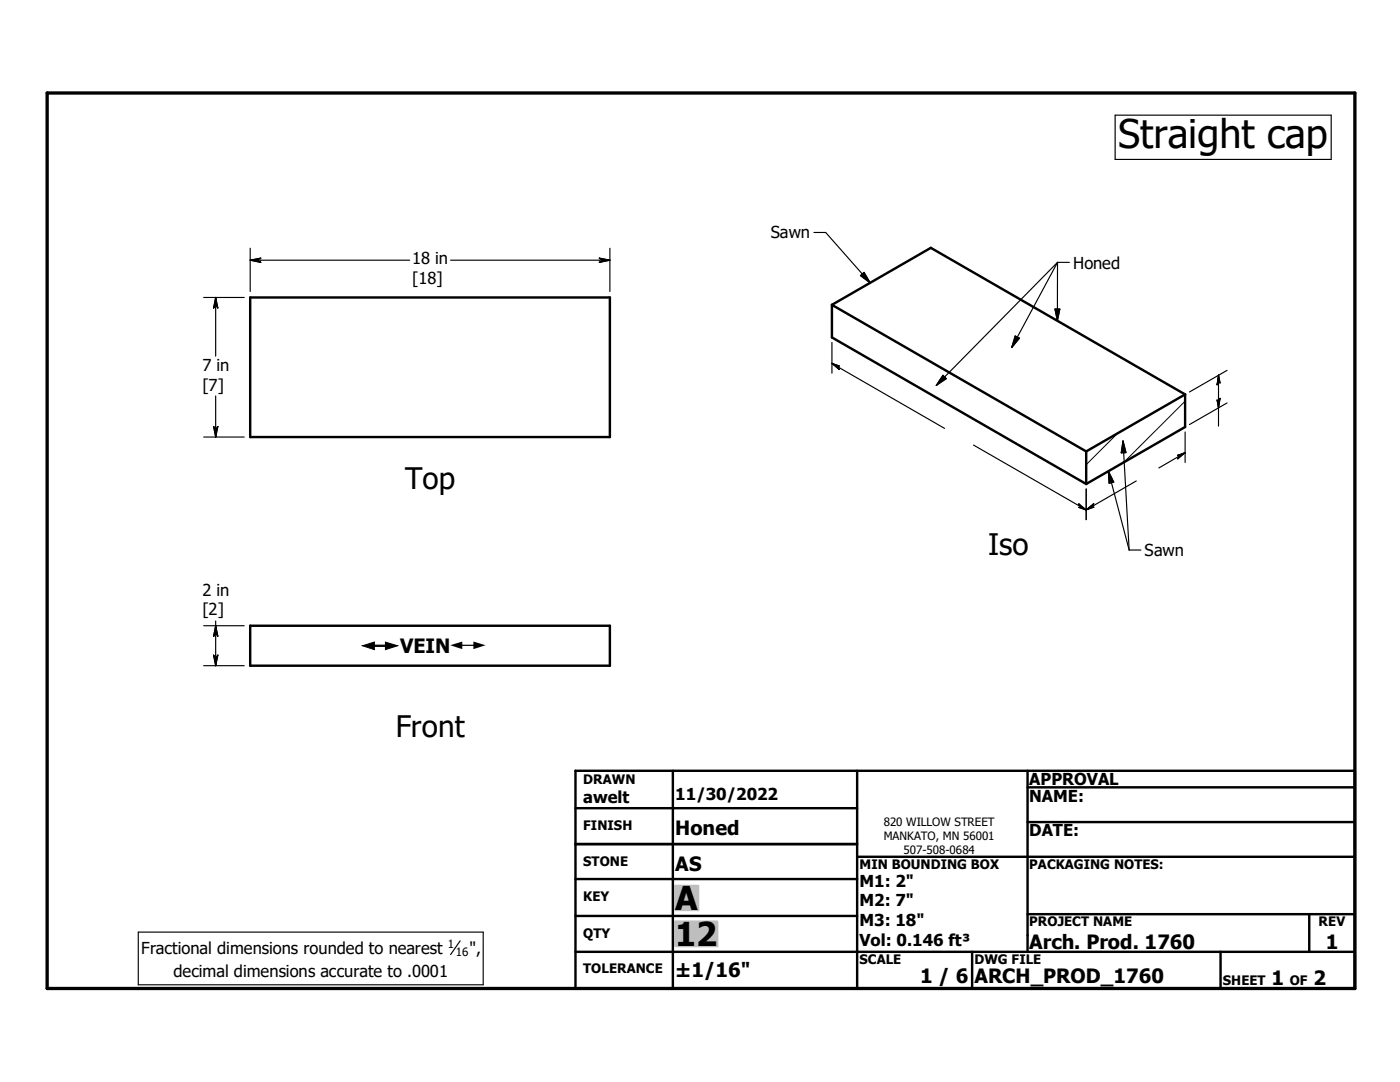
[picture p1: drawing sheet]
<svg xmlns="http://www.w3.org/2000/svg" width="279mm" height="216mm" viewBox="0 0 279 216" stroke-linecap="round" stroke-linejoin="round" font-family="sans-serif">
<g fill="none" stroke="#000" stroke-width=".48">
<path d="M49.9 59.4h71.8v27.8h-71.8zM166 60.8v6.5l50.8 29.3M166 60.8l50.8 29.3M166 60.8l19.8-11.3 50.7 29.2M236.5 78.7v6.5l-19.7 11.4M236.5 78.7l-19.7 11.4M216.8 90.1v6.5M49.9 124.9h71.8v7.9h-71.8zM114.8 153.8h155.6v43.4h-155.6zM134.3 153.8v43.4M171.1 153.8v43.4M205.1 157.1h65.3"/>
<path d="M205.1 153.8v36.1M114.8 175.4h56.3M114.8 161.3h56.3M114.8 168.4h56.3M171.1 171h99.3M205.1 164h65.3M114.8 182.8h56.3M114.8 189.9h155.6M194 189.9v7.3M205.1 182.4h65.3M243.6 189.9v7.3M261.3 182.4v7.5"/>
</g>
<path d="M223 86.5l-6.2 6.2M236.5 80l-12.2 12.2" fill="none" stroke="#000" stroke-width=".2"/>
<path d="M9.4 18.6h261v178.6h-261z" fill="none" stroke="#000" stroke-width=".66"/>
<g fill="#c0c0c0" stroke="#c0c0c0" stroke-width=".48">
<path d="M134.8 183.9h8.3v4.9z"/>
<path d="M134.8 183.9l8.3 4.9h-8.3z"/>
<path d="M134.8 176.8h4.5v4.8z"/>
<path d="M134.8 176.8l4.5 4.8h-4.5z"/>
</g>
<g fill="none" stroke="#000" stroke-width=".23">
<path d="M222.5 23h43.2v8.8h-43.2zM40.6 59.4h8.1M43 59.4v11.7M43 59.4l.5 2.1-.5-.8M43 59.4l-.4 2.1 .4-.8M49.9 51.9h31.9M49.9 51.9l2.1-.4-.7 .4M49.9 51.9l2.1 .5-.7-.5M49.9 49.5v8.7M51.3 51.9h.1M89.9 51.9h31.8M120.3 51.9h.1"/>
<path d="M120.3 51.9l-.7 .5 2.1-.5M120.3 51.9l-.7-.4 2.1 .4M121.7 49.5v8.7M162.4 46.4h2.4l8.9 10M171.7 55l.7-.6 1.3 2zM211.1 52.4l-24.2 24.5M211.1 52.4l-9.2 16.9M211.1 52.4l-.1 11.6M211.1 52.4h2.3M43 60.7h.1M43 79v8.2M166 72.5l22.5 13"/>
<path d="M166 72.5l1.5 .5-.5 .1M166 72.5l1.5 1.2-.5-.6M166 68.3v6.2M167 73.1h.1M188.2 74.9l.6 .7-1.9 1.3zM202.6 67.1l.8 .4-1.5 1.8zM210.5 61.7h1l-.5 2.3zM242.9 79.8l.3 .5 .3-.8-.3 1.9zM243.2 76h.1M243.2 74.9v10.1M243.2 74.9l.3 1.5-.3-.4M243.2 74.9l-.3 1.9 .3-.8"/>
<path d="M244.9 73.9l-7.5 4.3M40.6 87.2h8.1M43 85.8h.1M43 85.8l-.4-.7 .4 2.1M43 85.8l.5-.7-.5 2.1M194.3 88.8l22.5 13M216.8 97.6v6.1M221.2 94l4.1 15.8M221.2 94l1.1 2.2-.9 .2zM224.1 88l1.2 21.8M224.1 88l.6 2.3-.9 .1zM226.8 96l-10 5.7"/>
<path d="M235.5 90.9h.1M236.5 90.3l-5.2 3.1M236.5 90.3l-1.5 1.3 .5-.7M236.5 90.3l-1.5 .6h.5M236.5 86.2v6.1M243.2 80.3h.1M244.9 80.4l-7.5 4.3M215.8 101.2h.1M215.8 101.2h-.5l1.5 .6M215.8 101.2l-.5-.6 1.5 1.2M217.7 101.2h.1M217.7 101.2l.6-.7-1.5 1.2"/>
<path d="M217.7 101.2h.6l-1.5 .5M225.3 109.8h2.4M40.6 132.8h8.1M40.6 124.9h8.1M43 126.2h.1M43 131.5h.1M43 123.9v8.9M43 124.9l.5 2.1-.5-.8-.4 .8zM43 131.5l-.4-.8 .4 2.1M43 131.5l.5-.8-.5 2.1M27.6 186h68.8v10.5h-68.8zM91.8 187.7l-1.9 2.8"/>
</g>
<g fill="#000" stroke="#000" stroke-width=".23">
<path d="M49.9 51.9l2.1-.4-.7 .4zM49.9 51.9h1.4l.7 .5zM51.3 51.9l.7 .5zM119.6 52.4l.7-.5h1.4zM119.6 51.5l2.1 .4h-1.4zM119.6 51.5l.7 .4zM171.7 55l.7-.6 1.3 2zM43 59.4l.5 2.1-.5-.8zM43 59.4v1.3l-.4 .8zM43 60.7l-.4 .8zM166 72.5l1.5 .5-.5 .1zM166 72.5l1 .6 .5 .6z"/>
<path d="M167 73.1l.5 .6zM188.2 74.9l.6 .7-1.9 1.3zM202.6 67.1l.8 .4-1.5 1.8zM210.5 61.7h1l-.5 2.3zM243.2 74.9l.3 1.5-.3-.4zM243.2 74.9v1.1l-.3 .8zM243.2 76l-.3 .8zM42.6 85.1l.4 .7v1.4zM43.5 85.1l-.5 2.1v-1.4zM43.5 85.1l-.5 .7zM221.2 94l1.1 2.2-.9 .2zM224.1 88l.6 2.3-.9 .1z"/>
<path d="M235.5 90.9l1-.6-1.5 1.3zM235 90.9l1.5-.6-1 .6zM235 90.9h.5zM242.9 79.8l.3 .5v1.1zM243.5 79.5l-.3 1.9v-1.1zM243.5 79.5l-.3 .8zM215.3 101.2h.5l1 .6zM215.3 100.6l1.5 1.2-1-.6zM215.3 100.6l.5 .6zM216.8 101.7l1.5-1.2-.6 .7zM216.8 101.7l.9-.5h.6zM217.7 101.2h.6z"/>
<path d="M43 124.9l.5 2.1-.5-.8zM43 124.9v1.3l-.4 .8zM43 126.2l-.4 .8zM42.6 130.7l.4 .8v1.3zM43.5 130.7l-.5 2.1v-1.3zM43.5 130.7l-.5 .8z"/>
</g>
<g fill="#fff" stroke="#fff" stroke-width=".23">
<path d="M72.3 127.6h25.1v2.8z"/>
<path d="M72.3 127.6l25.1 2.8h-25.1z"/>
</g>
<text font-size="7.9" x="223.2" y="29.6">Straight cap</text>
<g font-size="6.6">
<text x="134.7" y="181.6">A</text>
<text x="134.7" y="188.8">12</text>
</g>
<g font-size="5.9">
<text x="80.9" y="97.7">Top</text>
<text x="197.2" y="110.7">Iso</text>
<text x="79" y="147.2">Front</text>
</g>
<g font-size="3.9">
<text x="79.8" y="130.4">VEIN</text>
<text x="134.7" y="166.6">Honed</text>
<text x="134.7" y="173.7">AS</text>
<text x="205.4" y="189.4">Arch. Prod. 1760</text>
<text x="264.6" y="189.3">1</text>
<text x="134.7" y="194.9">±1/16&quot;</text>
<text x="183.6" y="196.1">1 / 6</text>
<text x="194.5" y="196.1">ARCH_PROD_1760</text>
<text x="253.8" y="196.6">1</text>
<text x="262.1" y="196.6">2</text>
</g>
<g font-size="3.3">
<text x="153.8" y="47.6">Sawn</text>
<text x="82.3" y="52.6">18 in</text>
<text x="214.2" y="53.6">Honed</text>
<text x="82.3" y="56.6">[18]</text>
<text x="40.4" y="74">7 in</text>
<text x="40.4" y="77.9">[7]</text>
<text x="228.4" y="111">Sawn</text>
<text x="40.4" y="118.8">2 in</text>
<text x="40.4" y="122.8">[2]</text>
<text x="116.4" y="160.2">awelt</text>
<text x="134.7" y="159.7">11/30/2022</text>
<text x="205.4" y="156.7">APPROVAL</text>
<text x="205.4" y="159.9">NAME:</text>
<text x="205.4" y="166.9">DATE:</text>
<text x="171.5" y="176.9">M1: 2&quot;</text>
<text x="171.5" y="180.8">M2: 7&quot;</text>
<text x="171.5" y="184.8">M3: 18&quot;</text>
<text x="28.2" y="190.3">Fractional dimensions rounded to nearest</text>
<text x="93.7" y="190.3">&quot;,</text>
<text x="171.5" y="188.7">Vol: 0.146 ft³</text>
<text x="34.6" y="195">decimal dimensions accurate to .0001</text>
</g>
<g font-size="3.1">
<text x="72.3" y="130.4">#</text>
<text x="89.9" y="130.4">#</text>
</g>
<g font-size="2.6">
<text x="116.4" y="156.4">DRAWN</text>
<text x="116.4" y="165.6">FINISH</text>
<text x="116.4" y="172.8">STONE</text>
<text x="171.5" y="173.4">MIN BOUNDING BOX</text>
<text x="205.4" y="173.4">PACKAGING NOTES:</text>
<text x="116.4" y="179.9">KEY</text>
<text x="205.4" y="184.8">PROJECT NAME</text>
<text x="263.1" y="184.8">REV</text>
<text x="116.4" y="187.1">QTY</text>
<text x="116.4" y="194.2">TOLERANCE</text>
<text x="171.5" y="192.4">SCALE</text>
<text x="194.5" y="192.4">DWG FILE</text>
<text x="244.1" y="196.6">SHEET</text>
<text x="257.4" y="196.6">OF</text>
</g>
<g font-size="2.3">
<text x="176.4" y="164.8">820 WILLOW STREET</text>
<text x="176.4" y="167.6">MANKATO, MN 56001</text>
<text x="180.3" y="170.3">507-508-0684</text>
<text x="89.4" y="189.1">1</text>
<text x="91" y="190.8">16</text>
</g>
</svg>
